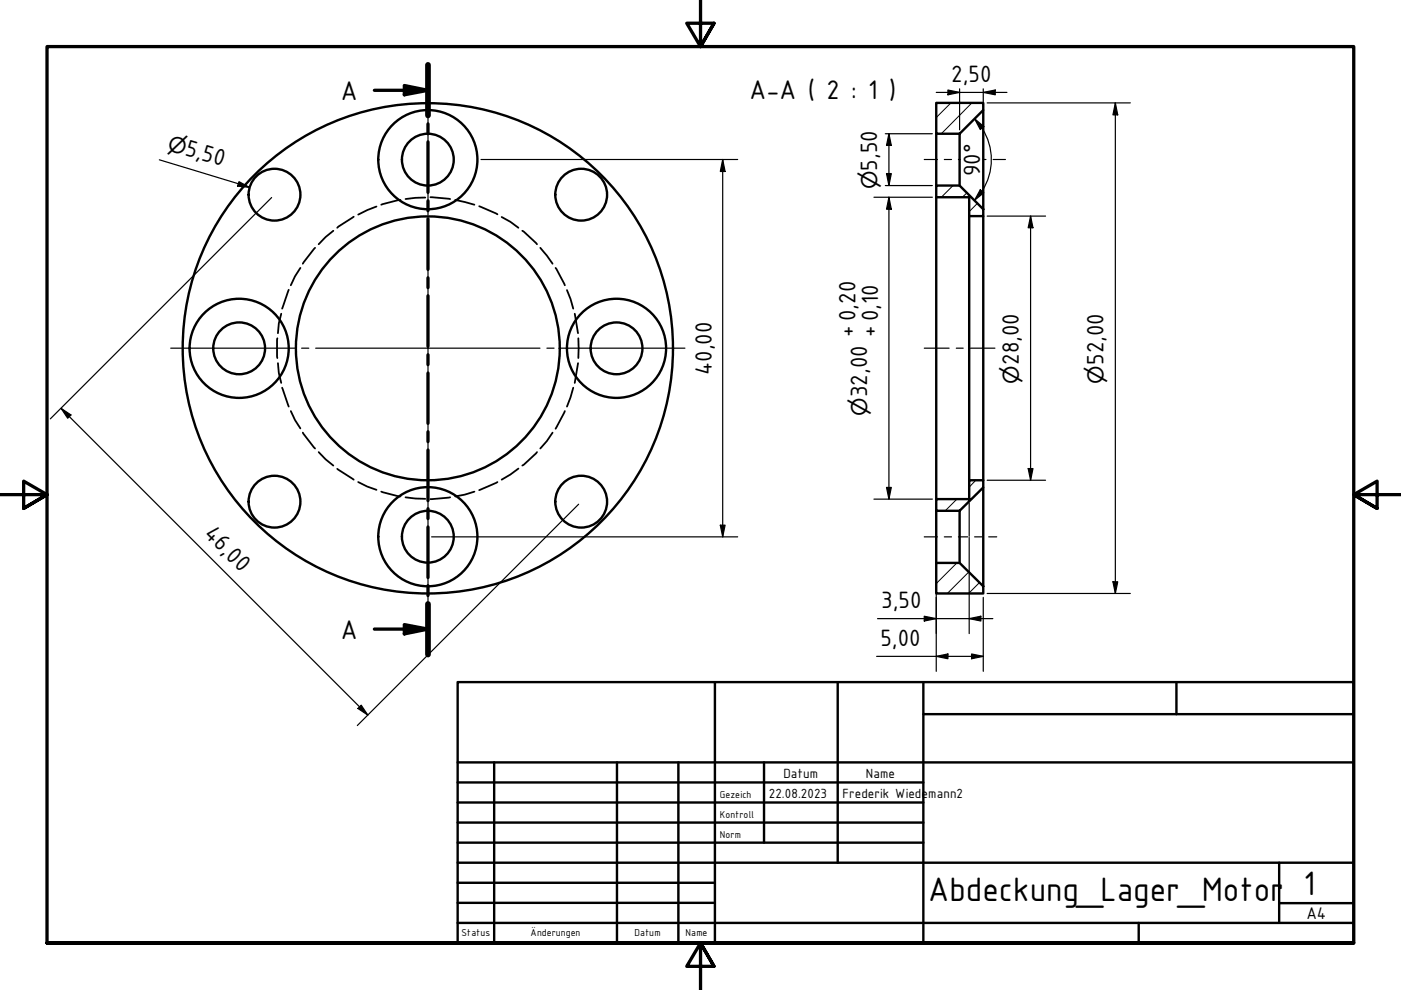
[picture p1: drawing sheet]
<svg xmlns="http://www.w3.org/2000/svg" width="297mm" height="210mm" viewBox="0 0 297 210" stroke-linecap="round" stroke-linejoin="round" font-family="sans-serif">
<!-- layer: Schraffur (ISO) -->
<path d="M201.6 21.8l-3.1 3.1M202.1 39.3l-2.5 2.5M206.1 21.8l-6.5 6.6M205 40.9l-1 .9M207.3 43.1l-1.8 1.8M202.9 119.4l-4.4 4.3M202.9 105.8l-2.5 2.5M206.9 101.8l-1.4 1.5M205.4 121.3l-4.5 4.5M207.6 123.5l-2.2 2.3" fill="none" stroke="#000" stroke-width=".21"/>
<!-- layer: Verdeckt (ISO) -->
<g fill="none" stroke="#000" stroke-width=".38">
<path d="M63.7 56.8l-1.2 1.8-.8 1.9M66.8 52.5l-2.6 3.4M70.7 48.9l-1.7 1.4-1.4 1.5M75 45.9l-3.5 2.4M79.8 43.8l-3.9 1.7M84.9 42.4l-4.1 1M90.2 41.9l-4.2 .3M91.2 41.8l4.2 .4M96.5 42.4l4.1 1M101.6 43.7l3.9 1.7M106.4 46l1.8 1 1.7 1.3M110.7 48.9l3.2 2.9"/>
<path d="M114.6 52.5l2.6 3.4M117.8 56.8l2 3.7M58.8 71.7v4.2M58.9 77l.2 2.1 .5 2.1M59.6 66.5l-.5 2.1-.2 2M61.2 61.4l-1.4 4M120.2 61.5l.8 1.9 .5 2M121.9 66.5l.7 4.1M122.6 77l-.7 4.2M122.6 71.7v4.2M59.8 82.2l1.4 4M61.7 87.2l.8 1.9 1.2 1.7"/>
<path d="M64.2 91.7l2.6 3.4M67.6 95.9l1.4 1.5 1.7 1.3M71.5 99.4l3.5 2.3M109.9 99.3l-1.7 1.3-1.8 1.1M113.9 95.9l-3.2 2.8M117.2 91.7l-1.2 1.8-1.4 1.6M119.8 87.2l-2 3.7M121.5 82.2l-1.3 4M75.9 102.2l2 1 1.9 .7M80.8 104.2l4.1 1.1M86 105.4l4.2 .4M95.4 105.4l-4.2 .4"/>
<path d="M100.6 104.2l-2 .7-2.1 .4M105.5 102.2l-3.9 1.7"/>
</g>
<!-- layer: Sichtbar (ISO) -->
<g fill="none" stroke="#000" stroke-width=".51">
<path d="M198.5 39.3h5l5 5.1v1.4h-3v-4h-7zM198.5 28.4v10.9M203.5 28.4l5-5.1v-1.5h-10v6.6h5v10.9M208.5 23.3v21.1M198.5 41.8v64M205.5 45.8v56M208.5 45.8v56M198.5 119.4h5l5 4.9v1.5h-10zM198.5 105.8h7v-4h3v1.5l-5 5h-5zM198.5 108.3v11.1M203.5 108.3v11.1M208.5 103.3v21"/>
<circle cx="90.7" cy="33.8" r="5.5"/>
<circle cx="90.7" cy="33.8" r="10.5"/>
<circle cx="58.2" cy="41.3" r="5.5"/>
<circle cx="123.2" cy="41.3" r="5.5"/>
<circle cx="50.7" cy="73.9" r="5.5"/>
<circle cx="50.7" cy="73.9" r="10.5"/>
<circle cx="90.7" cy="73.9" r="52"/>
<circle cx="90.7" cy="73.9" r="28"/>
<circle cx="130.7" cy="73.9" r="5.5"/>
<circle cx="130.7" cy="73.9" r="10.5"/>
<circle cx="58.2" cy="106.4" r="5.5"/>
<circle cx="90.7" cy="113.8" r="5.5"/>
<circle cx="90.7" cy="113.8" r="10.5"/>
<circle cx="123.2" cy="106.4" r="5.5"/>
</g>
<!-- layer: Schnittlinie (ISO) -->
<g fill="none" stroke="#000" stroke-width=".7">
<path d="M79.4 19.1h11.3M85.7 18.1l5 1-5 1zM90.7 13.8v10.7M90.7 26.3v2.1M90.7 30.1v10.7M90.7 42.6v2.1M90.7 46.4v10.7M90.7 58.9v2.1M90.7 62.7v10.7M90.7 75.2v2.1M90.7 79.1v10.7M90.7 91.5v2.1"/>
<path d="M90.7 95.4v10.7M90.7 107.9v2.1M90.7 111.7v10.8M79.4 133.4h11.3M85.7 132.4l5 1-5 1zM90.7 124.2v2.1M90.7 128.1v10.7"/>
</g>
<path d="M90.7 13.8v10.7M90.7 128.1v10.7" fill="none" stroke="#000" stroke-width="1.2"/>
<g fill="#000">
<path d="M85.7 18.1l5 1-5 1z" fill-rule="evenodd"/>
<path d="M85.7 132.4l5 1-5 1z" fill-rule="evenodd"/>
</g>
<!-- layer: Rahmen (ISO) -->
<path d="M148.5 -.1v10l-2.9-5h5.8l-2.9 5 2.9-5M0 104.9h10l-5-2.9v5.8l5-2.9-5 2.9M297 104.9h-10l5-2.9v5.8l-5-2.9 5 2.9M10 199.9v-190h277v190h-277h277M151.4 204.9l-2.9-5 2.9 5h-5.8l2.9-5v10" fill="none" stroke="#000" stroke-width=".7"/>
<!-- layer: Titel (ISO) -->
<g fill="none" stroke="#000" stroke-width=".51">
<path d="M97 144.6h190v55.3h-190zM151.6 144.6v55.3M177.6 144.6v38.3M195.8 151.4h91.2M195.8 144.6v55.3M249.4 144.6v6.8M97 165.9h98.8M97 170.2h98.8M97 174.4h98.8M97 178.7h98.8M97 161.6h190M104.8 161.6v38.3"/>
<path d="M130.8 161.6v38.3M143.8 161.6v38.3M162 161.6v17.1M97 195.7h190M97 182.9h190M97 187.2h54.6M97 191.4h54.6M241.4 195.7v4.2M271.2 191.5h15.8M271.2 182.9v12.8"/>
</g>
<g fill="none" stroke="#000" stroke-width=".25">
<path d="M198.5 19.6h15M201 19.1l2.5 .5-2.5 .5zM203.5 18.8v8.7M208.5 19.6l2.5-.5v1zM208.5 18.8v3.7M33.8 33.9l19.1 5.8M50.7 38.5l2.2 1.2-2.5-.2zM102 33.8h54.4M153.2 33.8l.5 2.6h-1zM153.2 33.8v80M187.7 39.3h10M187.7 28.4h10"/>
<path d="M188 36.8h1l-.5 2.5zM188.5 28.4l.5 2.4h-1zM188.5 28.4v10.9M206.6 25.2l2 1.6-.8 .7zM206.6 25.2a12.3 12.3 0 0 1 0 17.3M209.3 21.8h30.3M236.5 21.8l.5 2.6h-1zM236.5 21.8v104M57.6 41.9l-46.9 46.9M185.3 41.8h12.4M188.5 41.8l.5 2.6h-1zM188.5 41.8v64"/>
<path d="M207.8 40.2l.8 .7-2 1.6zM209.3 45.8h12.4M218.5 45.8l.5 2.5h-1zM218.5 45.8v56M13 86.6l2 1.4-.6 .7zM13 86.6l65 65M218 99.3h1l-.5 2.5zM91.5 113.8h64.9M122.7 106.9l-46.9 46.9M152.7 111.4h1l-.5 2.4zM185.3 105.8h12.4M188 103.3h1l-.5 2.5z"/>
<path d="M198.5 106.7v7M198.5 114v28.3M205.5 106.7v7M205.5 114v20.3M209.3 101.8h12.4M185.9 139.2h22.6M186.1 131.2h24.4M196 130.7l2.5 .5-2.5 .5zM198.5 139.2l2.5-.5v1zM205.5 131.2l2.5-.5v1zM206 138.7l2.5 .5-2.5 .5zM208.5 126.7v15.6"/>
<path d="M209.3 125.8h30.3M236 123.4h1l-.5 2.4zM76.6 149.5l1.4 2.1-2.1-1.4z"/>
</g>
<g fill="#000">
<path d="M208.5 19.6l2.5-.5v1z" fill-rule="evenodd"/>
<path d="M50.7 38.5l2.2 1.2-2.5-.2z" fill-rule="evenodd"/>
<path d="M153.2 33.8l.5 2.6h-1z" fill-rule="evenodd"/>
<path d="M188 36.8h1l-.5 2.5z" fill-rule="evenodd"/>
<path d="M188.5 28.4l.5 2.4h-1z" fill-rule="evenodd"/>
<path d="M201 19.1l2.5 .5-2.5 .5z" fill-rule="evenodd"/>
<path d="M206.6 25.2l2 1.6-.8 .7z" fill-rule="evenodd"/>
<path d="M236.5 21.8l.5 2.6h-1z" fill-rule="evenodd"/>
<path d="M188.5 41.8l.5 2.6h-1z" fill-rule="evenodd"/>
<path d="M207.8 40.2l.8 .7-2 1.6z" fill-rule="evenodd"/>
<path d="M218.5 45.8l.5 2.5h-1z" fill-rule="evenodd"/>
<path d="M13 86.6l2 1.4-.6 .7z" fill-rule="evenodd"/>
<path d="M218 99.3h1l-.5 2.5z" fill-rule="evenodd"/>
<path d="M152.7 111.4h1l-.5 2.4z" fill-rule="evenodd"/>
<path d="M188 103.3h1l-.5 2.5z" fill-rule="evenodd"/>
<path d="M196 130.7l2.5 .5-2.5 .5z" fill-rule="evenodd"/>
<path d="M198.5 139.2l2.5-.5v1z" fill-rule="evenodd"/>
<path d="M206 138.7l2.5 .5-2.5 .5z" fill-rule="evenodd"/>
<path d="M205.5 131.2l2.5-.5v1z" fill-rule="evenodd"/>
<path d="M236 123.4h1l-.5 2.4z" fill-rule="evenodd"/>
<path d="M76.6 149.5l1.4 2.1-2.1-1.4z" fill-rule="evenodd"/>
</g>
<!-- layer: Mittellinie (ISO) -->
<g fill="none" stroke="#000" stroke-width=".25">
<path d="M196 33.8h2.8M200.2 33.8h1.5M203.2 33.8h.3M208.6 33.8h.4M210.6 33.8h2.6M196 73.8h5.2M202.8 73.8h1.4M205.7 73.8h5.2M196 113.8h2.8M200.2 113.8h1.5M203.2 113.8h2M206.6 113.8h1.6"/>
<path d="M209.6 113.8h1.7"/>
</g>
<!-- layer: Mittelpunktmarkierung (ISO) -->
<path d="M90.7 19.3v26.3M90.7 47.1v1.4M90.7 50.1v47.5M36.2 73.8h26.3M63.9 73.8h1.6M66.9 73.8h47.6M116 73.8h1.5M118.9 73.8h26.3M90.7 99.1v1.5M90.7 102.1v26.2" fill="none" stroke="#000" stroke-width=".25"/>
<g font-size="7.7">
<text x="196.8" y="191">Abdeckung_Lager_Motor</text>
<text x="276.4" y="189.7">1</text>
</g>
<g font-size="6.2">
<text x="72.3" y="21.1">A</text>
<text x="158.9" y="21">A-A ( 2 : 1 )</text>
<text x="72.3" y="135.4">A</text>
</g>
<g font-size="5.4">
<text x="201.7" y="17.3">2,50</text>
<text x="39.1" y="32.9" transform="rotate(17 39.1 32.9)">5,50</text>
<text x="186" y="36.2" transform="rotate(-90 186 36.2)">5,50</text>
<text x="207.8" y="37.3" transform="rotate(-90 207.8 37.3)">90°</text>
<text x="181.2" y="71.4" transform="rotate(-90 181.2 71.4)">+0,20</text>
<text x="185.8" y="71.4" transform="rotate(-90 185.8 71.4)">+0,10</text>
<text x="216" y="77.4" transform="rotate(-90 216 77.4)">28,00</text>
<text x="234" y="77.4" transform="rotate(-90 234 77.4)">52,00</text>
<text x="150.9" y="79.5" transform="rotate(-90 150.9 79.5)">40,00</text>
<text x="183.8" y="84.2" transform="rotate(-90 183.8 84.2)">32,00</text>
<text x="43.1" y="113.4" transform="rotate(45 43.1 113.4)">46,00</text>
<text x="186.8" y="128.9">3,50</text>
<text x="186.7" y="136.9">5,00</text>
</g>
<g font-size="4.6">
<text x="35.3" y="31.7" transform="rotate(17 35.3 31.7)">⌀</text>
<text x="186" y="40" transform="rotate(-90 186 40)">⌀</text>
<text x="216" y="81.3" transform="rotate(-90 216 81.3)">⌀</text>
<text x="234" y="81.3" transform="rotate(-90 234 81.3)">⌀</text>
<text x="183.8" y="88.1" transform="rotate(-90 183.8 88.1)">⌀</text>
</g>
<text font-size="3.9" x="277" y="194.9">A4</text>
<g font-size="3">
<text x="166.1" y="164.9">Datum</text>
<text x="183.6" y="164.9">Name</text>
<text x="163" y="169.1">22.08.2023</text>
<text x="178.6" y="169.1">Frederik Wiedemann2</text>
</g>
<g font-size="2.3">
<text x="152.6" y="169.1">Gezeich</text>
<text x="152.6" y="173.4">Kontroll</text>
<text x="152.6" y="177.6">Norm</text>
<text x="97.9" y="198.5">Status</text>
<text x="112.5" y="198.5">Änderungen</text>
<text x="134.6" y="198.5">Datum</text>
<text x="145.4" y="198.5">Name</text>
</g>
</svg>
